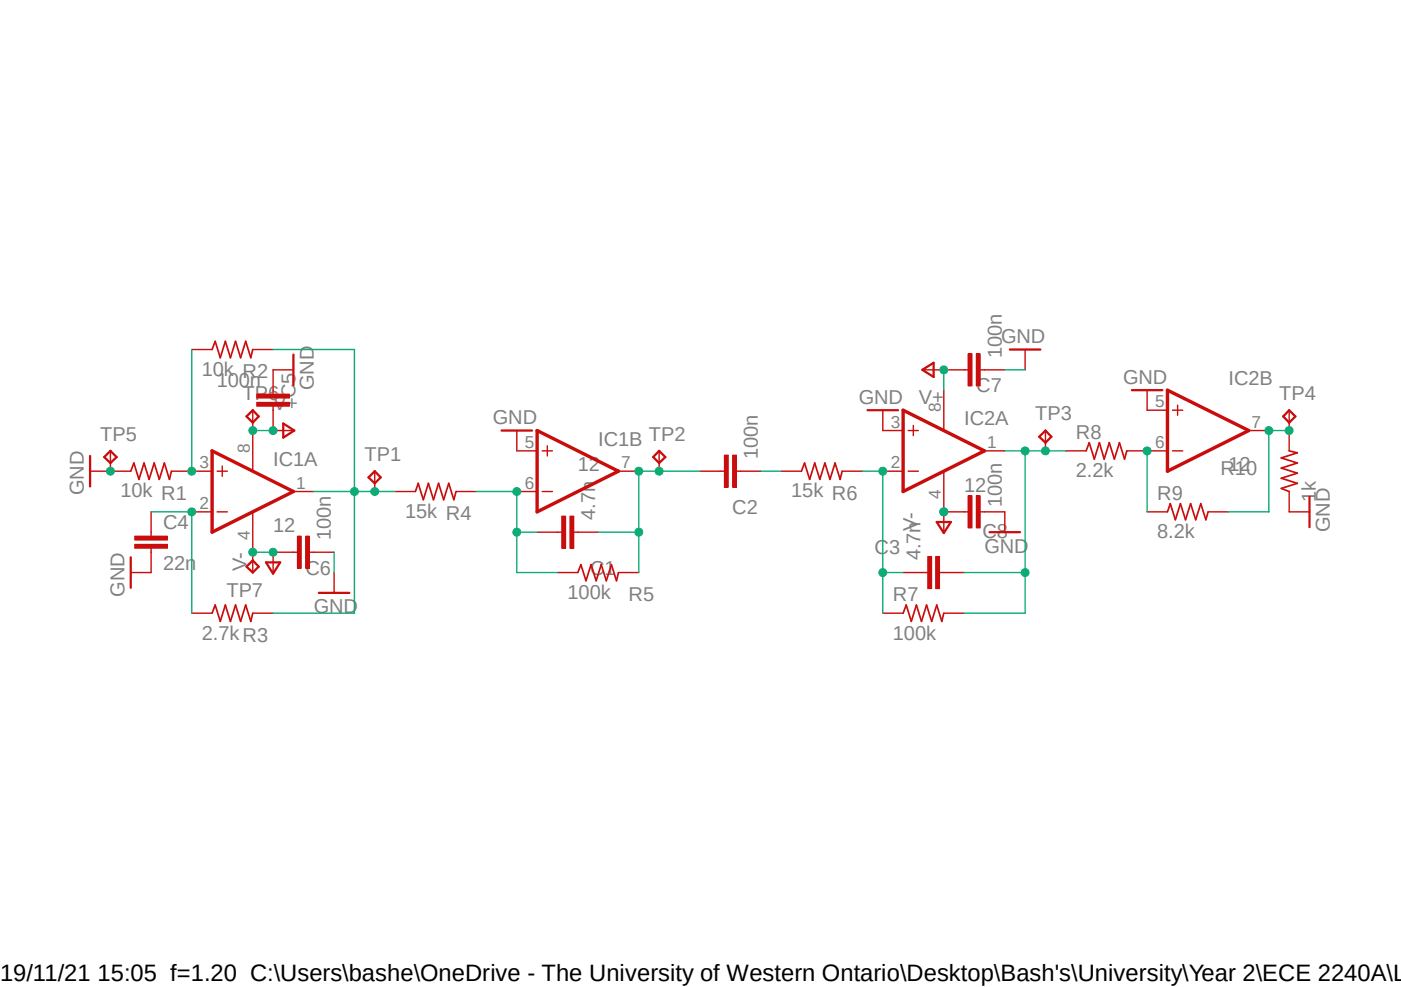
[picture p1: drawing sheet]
<?xml version="1.0" encoding="utf-8"?>
<!DOCTYPE eagle SYSTEM "eagle.dtd">
<eagle version="9.6.2">
<drawing>
<settings>
<setting alwaysvectorfont="no"/>
<setting verticaltext="up"/>
</settings>
<grid distance="0.1" unitdist="inch" unit="inch" style="lines" multiple="1" display="no" altdistance="0.01" altunitdist="inch" altunit="inch"/>
<schematic xreflabel="%F%N/%S.%C%R" xrefpart="/%S.%C%R">
<libraries>
<library name="testpad">
<symbols>
<symbol name="TP">
<wire x1="-0.762" y1="-0.762" x2="0" y2="0" width="0.254" layer="94"/>
<wire x1="0" y1="0" x2="0.762" y2="-0.762" width="0.254" layer="94"/>
<wire x1="0.762" y1="-0.762" x2="0" y2="-1.524" width="0.254" layer="94"/>
<wire x1="0" y1="-1.524" x2="-0.762" y2="-0.762" width="0.254" layer="94"/>
<text x="-1.27" y="1.27" size="1.778" layer="95">&gt;NAME</text>
<text x="1.27" y="-1.27" size="1.778" layer="97">&gt;TP_SIGNAL_NAME</text>
<pin name="TP" x="0" y="-2.54" visible="off" length="short" direction="in" rot="R90"/>
</symbol>
</symbols>
<devicesets>
<deviceset name="TP" prefix="TP">
<gates>
<gate name="G$1" symbol="TP" x="0" y="0"/>
</gates>
<devices>
<device name="B1,27" package="B1,27">
<connects>
<connect gate="G$1" pin="TP" pad="TP"/>
</connects>
<package3dinstances>
<package3dinstance package3d_urn="urn:adsk.eagle:package:27944/1"/>
</package3dinstances>
<technologies>
<technology name="">
<attribute name="TP_SIGNAL_NAME" value="" constant="no"/>
</technology>
</technologies>
</device>
<device name="B2,54" package="B2,54">
<connects>
<connect gate="G$1" pin="TP" pad="TP"/>
</connects>
<package3dinstances>
<package3dinstance package3d_urn="urn:adsk.eagle:package:27948/1"/>
</package3dinstances>
<technologies>
<technology name="">
<attribute name="TP_SIGNAL_NAME" value="" constant="no"/>
</technology>
</technologies>
</device>
<device name="PAD1-13" package="P1-13">
<connects>
<connect gate="G$1" pin="TP" pad="TP"/>
</connects>
<package3dinstances>
<package3dinstance package3d_urn="urn:adsk.eagle:package:27946/1"/>
</package3dinstances>
<technologies>
<technology name="">
<attribute name="TP_SIGNAL_NAME" value="" constant="no"/>
</technology>
</technologies>
</device>
<device name="PAD1-13Y" package="P1-13Y">
<connects>
<connect gate="G$1" pin="TP" pad="TP"/>
</connects>
<package3dinstances>
<package3dinstance package3d_urn="urn:adsk.eagle:package:27947/1"/>
</package3dinstances>
<technologies>
<technology name="">
<attribute name="TP_SIGNAL_NAME" value="" constant="no"/>
</technology>
</technologies>
</device>
<device name="PAD1-17" package="P1-17">
<connects>
<connect gate="G$1" pin="TP" pad="TP"/>
</connects>
<package3dinstances>
<package3dinstance package3d_urn="urn:adsk.eagle:package:27949/1"/>
</package3dinstances>
<technologies>
<technology name="">
<attribute name="TP_SIGNAL_NAME" value="" constant="no"/>
</technology>
</technologies>
</device>
<device name="PAD1-17Y" package="P1-17Y">
<connects>
<connect gate="G$1" pin="TP" pad="TP"/>
</connects>
<package3dinstances>
<package3dinstance package3d_urn="urn:adsk.eagle:package:27953/1"/>
</package3dinstances>
<technologies>
<technology name="">
<attribute name="TP_SIGNAL_NAME" value="" constant="no"/>
</technology>
</technologies>
</device>
<device name="PAD1-20" package="P1-20">
<connects>
<connect gate="G$1" pin="TP" pad="TP"/>
</connects>
<package3dinstances>
<package3dinstance package3d_urn="urn:adsk.eagle:package:27950/1"/>
</package3dinstances>
<technologies>
<technology name="">
<attribute name="TP_SIGNAL_NAME" value="" constant="no"/>
</technology>
</technologies>
</device>
<device name="PAD1-20Y" package="P1-20Y">
<connects>
<connect gate="G$1" pin="TP" pad="TP"/>
</connects>
<package3dinstances>
<package3dinstance package3d_urn="urn:adsk.eagle:package:27951/1"/>
</package3dinstances>
<technologies>
<technology name="">
<attribute name="TP_SIGNAL_NAME" value="" constant="no"/>
</technology>
</technologies>
</device>
<device name="TP06R" package="TP06R">
<connects>
<connect gate="G$1" pin="TP" pad="TP"/>
</connects>
<package3dinstances>
<package3dinstance package3d_urn="urn:adsk.eagle:package:27954/1"/>
</package3dinstances>
<technologies>
<technology name="">
<attribute name="TP_SIGNAL_NAME" value="" constant="no"/>
</technology>
</technologies>
</device>
<device name="TP06SQ" package="TP06SQ">
<connects>
<connect gate="G$1" pin="TP" pad="TP"/>
</connects>
<package3dinstances>
<package3dinstance package3d_urn="urn:adsk.eagle:package:27952/1"/>
</package3dinstances>
<technologies>
<technology name="">
<attribute name="TP_SIGNAL_NAME" value="" constant="no"/>
</technology>
</technologies>
</device>
<device name="TP07R" package="TP07R">
<connects>
<connect gate="G$1" pin="TP" pad="TP"/>
</connects>
<package3dinstances>
<package3dinstance package3d_urn="urn:adsk.eagle:package:27970/1"/>
</package3dinstances>
<technologies>
<technology name="">
<attribute name="TP_SIGNAL_NAME" value="" constant="no"/>
</technology>
</technologies>
</device>
<device name="TP07SQ" package="TP07SQ">
<connects>
<connect gate="G$1" pin="TP" pad="TP"/>
</connects>
<package3dinstances>
<package3dinstance package3d_urn="urn:adsk.eagle:package:27955/1"/>
</package3dinstances>
<technologies>
<technology name="">
<attribute name="TP_SIGNAL_NAME" value="" constant="no"/>
</technology>
</technologies>
</device>
<device name="TP08R" package="TP08R">
<connects>
<connect gate="G$1" pin="TP" pad="TP"/>
</connects>
<package3dinstances>
<package3dinstance package3d_urn="urn:adsk.eagle:package:27956/1"/>
</package3dinstances>
<technologies>
<technology name="">
<attribute name="TP_SIGNAL_NAME" value="" constant="no"/>
</technology>
</technologies>
</device>
<device name="TP08SQ" package="TP08SQ">
<connects>
<connect gate="G$1" pin="TP" pad="TP"/>
</connects>
<package3dinstances>
<package3dinstance package3d_urn="urn:adsk.eagle:package:27960/1"/>
</package3dinstances>
<technologies>
<technology name="">
<attribute name="TP_SIGNAL_NAME" value="" constant="no"/>
</technology>
</technologies>
</device>
<device name="TP09R" package="TP09R">
<connects>
<connect gate="G$1" pin="TP" pad="TP"/>
</connects>
<package3dinstances>
<package3dinstance package3d_urn="urn:adsk.eagle:package:27958/1"/>
</package3dinstances>
<technologies>
<technology name="">
<attribute name="TP_SIGNAL_NAME" value="" constant="no"/>
</technology>
</technologies>
</device>
<device name="TP09SQ" package="TP09SQ">
<connects>
<connect gate="G$1" pin="TP" pad="TP"/>
</connects>
<package3dinstances>
<package3dinstance package3d_urn="urn:adsk.eagle:package:27957/1"/>
</package3dinstances>
<technologies>
<technology name="">
<attribute name="TP_SIGNAL_NAME" value="" constant="no"/>
</technology>
</technologies>
</device>
<device name="TP10R" package="TP10R">
<connects>
<connect gate="G$1" pin="TP" pad="TP"/>
</connects>
<package3dinstances>
<package3dinstance package3d_urn="urn:adsk.eagle:package:27959/1"/>
</package3dinstances>
<technologies>
<technology name="">
<attribute name="TP_SIGNAL_NAME" value="" constant="no"/>
</technology>
</technologies>
</device>
<device name="TP10SQ" package="TP10SQ">
<connects>
<connect gate="G$1" pin="TP" pad="TP"/>
</connects>
<package3dinstances>
<package3dinstance package3d_urn="urn:adsk.eagle:package:27962/1"/>
</package3dinstances>
<technologies>
<technology name="">
<attribute name="TP_SIGNAL_NAME" value="" constant="no"/>
</technology>
</technologies>
</device>
<device name="TP11R" package="TP11R">
<connects>
<connect gate="G$1" pin="TP" pad="TP"/>
</connects>
<package3dinstances>
<package3dinstance package3d_urn="urn:adsk.eagle:package:27961/1"/>
</package3dinstances>
<technologies>
<technology name="">
<attribute name="TP_SIGNAL_NAME" value="" constant="no"/>
</technology>
</technologies>
</device>
<device name="TP11SQ" package="TP11SQ">
<connects>
<connect gate="G$1" pin="TP" pad="TP"/>
</connects>
<package3dinstances>
<package3dinstance package3d_urn="urn:adsk.eagle:package:27965/1"/>
</package3dinstances>
<technologies>
<technology name="">
<attribute name="TP_SIGNAL_NAME" value="" constant="no"/>
</technology>
</technologies>
</device>
<device name="TP12SQ" package="TP12SQ">
<connects>
<connect gate="G$1" pin="TP" pad="TP"/>
</connects>
<package3dinstances>
<package3dinstance package3d_urn="urn:adsk.eagle:package:27964/1"/>
</package3dinstances>
<technologies>
<technology name="">
<attribute name="TP_SIGNAL_NAME" value="" constant="no"/>
</technology>
</technologies>
</device>
<device name="TP12R" package="TP12R">
<connects>
<connect gate="G$1" pin="TP" pad="TP"/>
</connects>
<package3dinstances>
<package3dinstance package3d_urn="urn:adsk.eagle:package:27963/1"/>
</package3dinstances>
<technologies>
<technology name="">
<attribute name="TP_SIGNAL_NAME" value="" constant="no"/>
</technology>
</technologies>
</device>
<device name="TP13R" package="TP13R">
<connects>
<connect gate="G$1" pin="TP" pad="TP"/>
</connects>
<package3dinstances>
<package3dinstance package3d_urn="urn:adsk.eagle:package:27967/1"/>
</package3dinstances>
<technologies>
<technology name="">
<attribute name="TP_SIGNAL_NAME" value="" constant="no"/>
</technology>
</technologies>
</device>
<device name="TP14R" package="TP14R">
<connects>
<connect gate="G$1" pin="TP" pad="TP"/>
</connects>
<package3dinstances>
<package3dinstance package3d_urn="urn:adsk.eagle:package:27966/1"/>
</package3dinstances>
<technologies>
<technology name="">
<attribute name="TP_SIGNAL_NAME" value="" constant="no"/>
</technology>
</technologies>
</device>
<device name="TP15R" package="TP15R">
<connects>
<connect gate="G$1" pin="TP" pad="TP"/>
</connects>
<package3dinstances>
<package3dinstance package3d_urn="urn:adsk.eagle:package:27968/1"/>
</package3dinstances>
<technologies>
<technology name="">
<attribute name="TP_SIGNAL_NAME" value="" constant="no"/>
</technology>
</technologies>
</device>
<device name="TP16R" package="TP16R">
<connects>
<connect gate="G$1" pin="TP" pad="TP"/>
</connects>
<package3dinstances>
<package3dinstance package3d_urn="urn:adsk.eagle:package:27969/1"/>
</package3dinstances>
<technologies>
<technology name="">
<attribute name="TP_SIGNAL_NAME" value="" constant="no"/>
</technology>
</technologies>
</device>
<device name="TP17R" package="TP17R">
<connects>
<connect gate="G$1" pin="TP" pad="TP"/>
</connects>
<package3dinstances>
<package3dinstance package3d_urn="urn:adsk.eagle:package:27971/1"/>
</package3dinstances>
<technologies>
<technology name="">
<attribute name="TP_SIGNAL_NAME" value="" constant="no"/>
</technology>
</technologies>
</device>
<device name="TP18R" package="TP18R">
<connects>
<connect gate="G$1" pin="TP" pad="TP"/>
</connects>
<package3dinstances>
<package3dinstance package3d_urn="urn:adsk.eagle:package:27981/1"/>
</package3dinstances>
<technologies>
<technology name="">
<attribute name="TP_SIGNAL_NAME" value="" constant="no"/>
</technology>
</technologies>
</device>
<device name="TP19R" package="TP19R">
<connects>
<connect gate="G$1" pin="TP" pad="TP"/>
</connects>
<package3dinstances>
<package3dinstance package3d_urn="urn:adsk.eagle:package:27972/1"/>
</package3dinstances>
<technologies>
<technology name="">
<attribute name="TP_SIGNAL_NAME" value="" constant="no"/>
</technology>
</technologies>
</device>
<device name="TP20R" package="TP20R">
<connects>
<connect gate="G$1" pin="TP" pad="TP"/>
</connects>
<package3dinstances>
<package3dinstance package3d_urn="urn:adsk.eagle:package:27973/1"/>
</package3dinstances>
<technologies>
<technology name="">
<attribute name="TP_SIGNAL_NAME" value="" constant="no"/>
</technology>
</technologies>
</device>
<device name="TP13SQ" package="TP13SQ">
<connects>
<connect gate="G$1" pin="TP" pad="TP"/>
</connects>
<package3dinstances>
<package3dinstance package3d_urn="urn:adsk.eagle:package:27974/1"/>
</package3dinstances>
<technologies>
<technology name="">
<attribute name="TP_SIGNAL_NAME" value="" constant="no"/>
</technology>
</technologies>
</device>
<device name="TP14SQ" package="TP14SQ">
<connects>
<connect gate="G$1" pin="TP" pad="TP"/>
</connects>
<package3dinstances>
<package3dinstance package3d_urn="urn:adsk.eagle:package:27984/1"/>
</package3dinstances>
<technologies>
<technology name="">
<attribute name="TP_SIGNAL_NAME" value="" constant="no"/>
</technology>
</technologies>
</device>
<device name="TP15SQ" package="TP15SQ">
<connects>
<connect gate="G$1" pin="TP" pad="TP"/>
</connects>
<package3dinstances>
<package3dinstance package3d_urn="urn:adsk.eagle:package:27975/1"/>
</package3dinstances>
<technologies>
<technology name="">
<attribute name="TP_SIGNAL_NAME" value="" constant="no"/>
</technology>
</technologies>
</device>
<device name="TP16SQ" package="TP16SQ">
<connects>
<connect gate="G$1" pin="TP" pad="TP"/>
</connects>
<package3dinstances>
<package3dinstance package3d_urn="urn:adsk.eagle:package:27976/1"/>
</package3dinstances>
<technologies>
<technology name="">
<attribute name="TP_SIGNAL_NAME" value="" constant="no"/>
</technology>
</technologies>
</device>
<device name="TP17SQ" package="TP17SQ">
<connects>
<connect gate="G$1" pin="TP" pad="TP"/>
</connects>
<package3dinstances>
<package3dinstance package3d_urn="urn:adsk.eagle:package:27977/1"/>
</package3dinstances>
<technologies>
<technology name="">
<attribute name="TP_SIGNAL_NAME" value="" constant="no"/>
</technology>
</technologies>
</device>
<device name="TP18SQ" package="TP18SQ">
<connects>
<connect gate="G$1" pin="TP" pad="TP"/>
</connects>
<package3dinstances>
<package3dinstance package3d_urn="urn:adsk.eagle:package:27979/1"/>
</package3dinstances>
<technologies>
<technology name="">
<attribute name="TP_SIGNAL_NAME" value="" constant="no"/>
</technology>
</technologies>
</device>
<device name="TP19SQ" package="TP19SQ">
<connects>
<connect gate="G$1" pin="TP" pad="TP"/>
</connects>
<package3dinstances>
<package3dinstance package3d_urn="urn:adsk.eagle:package:27978/1"/>
</package3dinstances>
<technologies>
<technology name="">
<attribute name="TP_SIGNAL_NAME" value="" constant="no"/>
</technology>
</technologies>
</device>
<device name="TP20SQ" package="TP20SQ">
<connects>
<connect gate="G$1" pin="TP" pad="TP"/>
</connects>
<package3dinstances>
<package3dinstance package3d_urn="urn:adsk.eagle:package:27980/1"/>
</package3dinstances>
<technologies>
<technology name="">
<attribute name="TP_SIGNAL_NAME" value="" constant="no"/>
</technology>
</technologies>
</device>
</devices>
</deviceset>
</devicesets>
</library>
<library name="ECE2240+Project">
<symbols>
<symbol name="OPAMP+-">
<wire x1="-5.08" y1="5.08" x2="-5.08" y2="-5.08" width="0.4064" layer="94"/>
<wire x1="-5.08" y1="-5.08" x2="5.08" y2="0" width="0.4064" layer="94"/>
<wire x1="5.08" y1="0" x2="-5.08" y2="5.08" width="0.4064" layer="94"/>
<wire x1="-3.81" y1="3.175" x2="-3.81" y2="1.905" width="0.1524" layer="94"/>
<wire x1="-4.445" y1="2.54" x2="-3.175" y2="2.54" width="0.1524" layer="94"/>
<wire x1="-4.445" y1="-2.54" x2="-3.175" y2="-2.54" width="0.1524" layer="94"/>
<pin name="+IN" x="-7.62" y="2.54" visible="pad" length="short" direction="in"/>
<pin name="-IN" x="-7.62" y="-2.54" visible="pad" length="short" direction="in"/>
<pin name="OUT" x="7.62" y="0" visible="pad" length="short" direction="out" rot="R180"/>
<pin name="V+" x="0" y="7.62" visible="pad" length="middle" direction="pwr" rot="R270"/>
<pin name="V-" x="0" y="-7.62" visible="pad" length="middle" direction="pwr" rot="R90"/>
<text x="2.54" y="3.175" size="1.778" layer="95">&gt;NAME</text>
<text x="2.54" y="-5.08" size="1.778" layer="96">&gt;VALUE</text>
<text x="1.27" y="3.175" size="0.8128" layer="93" rot="R90">V+</text>
<text x="1.27" y="-4.445" size="0.8128" layer="93" rot="R90">V-</text>
</symbol>
<symbol name="OPAMP">
<wire x1="-5.08" y1="5.08" x2="-5.08" y2="-5.08" width="0.4064" layer="94"/>
<wire x1="-5.08" y1="-5.08" x2="5.08" y2="0" width="0.4064" layer="94"/>
<wire x1="5.08" y1="0" x2="-5.08" y2="5.08" width="0.4064" layer="94"/>
<wire x1="-3.81" y1="3.175" x2="-3.81" y2="1.905" width="0.1524" layer="94"/>
<wire x1="-4.445" y1="2.54" x2="-3.175" y2="2.54" width="0.1524" layer="94"/>
<wire x1="-4.445" y1="-2.54" x2="-3.175" y2="-2.54" width="0.1524" layer="94"/>
<pin name="+IN" x="-7.62" y="2.54" visible="pad" length="short" direction="in"/>
<pin name="-IN" x="-7.62" y="-2.54" visible="pad" length="short" direction="in"/>
<pin name="OUT" x="7.62" y="0" visible="pad" length="short" direction="out" rot="R180"/>
<text x="2.54" y="3.175" size="1.778" layer="95">&gt;NAME</text>
<text x="2.54" y="-5.08" size="1.778" layer="96">&gt;VALUE</text>
</symbol>
<symbol name="R-US">
<wire x1="-2.54" y1="0" x2="-2.159" y2="1.016" width="0.2032" layer="94"/>
<wire x1="-2.159" y1="1.016" x2="-1.524" y2="-1.016" width="0.2032" layer="94"/>
<wire x1="-1.524" y1="-1.016" x2="-0.889" y2="1.016" width="0.2032" layer="94"/>
<wire x1="-0.889" y1="1.016" x2="-0.254" y2="-1.016" width="0.2032" layer="94"/>
<wire x1="-0.254" y1="-1.016" x2="0.381" y2="1.016" width="0.2032" layer="94"/>
<wire x1="0.381" y1="1.016" x2="1.016" y2="-1.016" width="0.2032" layer="94"/>
<wire x1="1.016" y1="-1.016" x2="1.651" y2="1.016" width="0.2032" layer="94"/>
<wire x1="1.651" y1="1.016" x2="2.286" y2="-1.016" width="0.2032" layer="94"/>
<wire x1="2.286" y1="-1.016" x2="2.54" y2="0" width="0.2032" layer="94"/>
<pin name="1" x="-5.08" y="0" visible="off" length="short" direction="pas" swaplevel="1"/>
<pin name="2" x="5.08" y="0" visible="off" length="short" direction="pas" swaplevel="1" rot="R180"/>
<text x="-3.81" y="1.4986" size="1.778" layer="95">&gt;NAME</text>
<text x="-3.81" y="-3.302" size="1.778" layer="96">&gt;VALUE</text>
</symbol>
<symbol name="C">
<rectangle x1="-2.032" y1="-1.016" x2="2.032" y2="-0.508" layer="94"/>
<rectangle x1="-2.032" y1="-2.032" x2="2.032" y2="-1.524" layer="94"/>
<wire x1="0" y1="-2.54" x2="0" y2="-2.032" width="0.1524" layer="94"/>
<wire x1="0" y1="0" x2="0" y2="-0.508" width="0.1524" layer="94"/>
<pin name="1" x="0" y="2.54" visible="off" length="short" direction="pas" swaplevel="1" rot="R270"/>
<pin name="2" x="0" y="-5.08" visible="off" length="short" direction="pas" swaplevel="1" rot="R90"/>
<text x="1.524" y="0.381" size="1.778" layer="95">&gt;NAME</text>
<text x="1.524" y="-4.699" size="1.778" layer="96">&gt;VALUE</text>
</symbol>
<symbol name="GND">
<wire x1="-1.905" y1="0" x2="1.905" y2="0" width="0.254" layer="94"/>
<pin name="GND" x="0" y="2.54" visible="off" length="short" direction="sup" rot="R270"/>
<text x="-2.54" y="-2.54" size="1.778" layer="96">&gt;VALUE</text>
</symbol>
<symbol name="V+">
<wire x1="0.889" y1="-1.27" x2="0" y2="0.127" width="0.254" layer="94"/>
<wire x1="0" y1="0.127" x2="-0.889" y2="-1.27" width="0.254" layer="94"/>
<wire x1="-0.889" y1="-1.27" x2="0.889" y2="-1.27" width="0.254" layer="94"/>
<pin name="V+" x="0" y="-2.54" visible="off" length="short" direction="sup" rot="R90"/>
<text x="-2.54" y="-2.54" size="1.778" layer="96" rot="R90">&gt;VALUE</text>
</symbol>
<symbol name="V-">
<wire x1="-0.889" y1="1.27" x2="0" y2="-0.127" width="0.254" layer="94"/>
<wire x1="0" y1="-0.127" x2="0.889" y2="1.27" width="0.254" layer="94"/>
<wire x1="-0.889" y1="1.27" x2="0.889" y2="1.27" width="0.254" layer="94"/>
<pin name="V-" x="0" y="2.54" visible="off" length="short" direction="sup" rot="R270"/>
<text x="-5.08" y="2.54" size="1.778" layer="96" rot="R270">&gt;VALUE</text>
</symbol>
</symbols>
<devicesets>
<deviceset name="OPA2*" prefix="IC" uservalue="yes">
<gates>
<gate name="A" symbol="OPAMP+-" x="0" y="12.7"/>
<gate name="B" symbol="OPAMP" x="0" y="-7.62"/>
</gates>
<devices>
<device name="P" package="DIL08">
<connects>
<connect gate="A" pin="+IN" pad="3"/>
<connect gate="A" pin="-IN" pad="2"/>
<connect gate="A" pin="OUT" pad="1"/>
<connect gate="A" pin="V+" pad="8"/>
<connect gate="A" pin="V-" pad="4"/>
<connect gate="B" pin="+IN" pad="5"/>
<connect gate="B" pin="-IN" pad="6"/>
<connect gate="B" pin="OUT" pad="7"/>
</connects>
<technologies>
<technology name=""/>
<technology name="344"/>
</technologies>
</device>
</devices>
</deviceset>
<deviceset name="R-US_" prefix="R" uservalue="yes">
<gates>
<gate name="G$1" symbol="R-US" x="0" y="0"/>
</gates>
<devices>
<device name="0309/10" package="0309/10">
<connects>
<connect gate="G$1" pin="1" pad="1"/>
<connect gate="G$1" pin="2" pad="2"/>
</connects>
<technologies>
<technology name=""/>
</technologies>
</device>
</devices>
</deviceset>
<deviceset name="C" prefix="C" uservalue="yes">
<gates>
<gate name="G$1" symbol="C" x="0" y="0"/>
</gates>
<devices>
<device name="5/3" package="C5B3">
<connects>
<connect gate="G$1" pin="1" pad="1"/>
<connect gate="G$1" pin="2" pad="2"/>
</connects>
<technologies>
<technology name=""/>
</technologies>
</device>
</devices>
</deviceset>
<deviceset name="GND" prefix="GND">
<gates>
<gate name="1" symbol="GND" x="0" y="0"/>
</gates>
<devices>
<device name="">
<technologies>
<technology name=""/>
</technologies>
</device>
</devices>
</deviceset>
<deviceset name="V+" prefix="P+">
<gates>
<gate name="1" symbol="V+" x="0" y="0"/>
</gates>
<devices>
<device name="">
<technologies>
<technology name=""/>
</technologies>
</device>
</devices>
</deviceset>
<deviceset name="V-" prefix="P-">
<gates>
<gate name="1" symbol="V-" x="0" y="0"/>
</gates>
<devices>
<device name="">
<technologies>
<technology name=""/>
</technologies>
</device>
</devices>
</deviceset>
</devicesets>
</library>
</libraries>
<attributes>
</attributes>
<variantdefs>
</variantdefs>
<classes>
<class number="0" name="default" width="0" drill="0">
</class>
</classes>
<parts>
<part name="TP1" library="testpad" deviceset="TP" device="PAD1-13Y" package3d_urn="urn:adsk.eagle:package:27947/1"/>
<part name="TP2" library="testpad" deviceset="TP" device="PAD1-13Y" package3d_urn="urn:adsk.eagle:package:27947/1"/>
<part name="TP3" library="testpad" deviceset="TP" device="PAD1-13Y" package3d_urn="urn:adsk.eagle:package:27947/1"/>
<part name="TP4" library="testpad" deviceset="TP" device="PAD1-13Y" package3d_urn="urn:adsk.eagle:package:27947/1"/>
<part name="TP5" library="testpad" deviceset="TP" device="PAD1-13Y" package3d_urn="urn:adsk.eagle:package:27947/1"/>
<part name="TP6" library="testpad" deviceset="TP" device="PAD1-13Y" package3d_urn="urn:adsk.eagle:package:27947/1"/>
<part name="TP7" library="testpad" deviceset="TP" device="PAD1-13Y" package3d_urn="urn:adsk.eagle:package:27947/1"/>
<part name="IC1" library="ECE2240+Project" deviceset="OPA2*" device="P" value="12"/>
<part name="IC2" library="ECE2240+Project" deviceset="OPA2*" device="P" value="12"/>
<part name="R1" library="ECE2240+Project" deviceset="R-US_" device="0309/10" value="10k"/>
<part name="R2" library="ECE2240+Project" deviceset="R-US_" device="0309/10" value="10k"/>
<part name="R3" library="ECE2240+Project" deviceset="R-US_" device="0309/10" value="2.7k"/>
<part name="R4" library="ECE2240+Project" deviceset="R-US_" device="0309/10" value="15k"/>
<part name="R5" library="ECE2240+Project" deviceset="R-US_" device="0309/10" value="100k"/>
<part name="R6" library="ECE2240+Project" deviceset="R-US_" device="0309/10" value="15k"/>
<part name="R7" library="ECE2240+Project" deviceset="R-US_" device="0309/10" value="100k"/>
<part name="R8" library="ECE2240+Project" deviceset="R-US_" device="0309/10" value="2.2k"/>
<part name="R9" library="ECE2240+Project" deviceset="R-US_" device="0309/10" value="8.2k"/>
<part name="C1" library="ECE2240+Project" deviceset="C" device="5/3" value="4.7n"/>
<part name="C2" library="ECE2240+Project" deviceset="C" device="5/3" value="100n"/>
<part name="C3" library="ECE2240+Project" deviceset="C" device="5/3" value="4.7n"/>
<part name="C4" library="ECE2240+Project" deviceset="C" device="5/3" value="22n"/>
<part name="GND1" library="ECE2240+Project" deviceset="GND" device=""/>
<part name="GND2" library="ECE2240+Project" deviceset="GND" device=""/>
<part name="GND3" library="ECE2240+Project" deviceset="GND" device=""/>
<part name="GND4" library="ECE2240+Project" deviceset="GND" device=""/>
<part name="GND5" library="ECE2240+Project" deviceset="GND" device=""/>
<part name="GND6" library="ECE2240+Project" deviceset="GND" device=""/>
<part name="R10" library="ECE2240+Project" deviceset="R-US_" device="0309/10" value="1k"/>
<part name="P+1" library="ECE2240+Project" deviceset="V+" device=""/>
<part name="P-1" library="ECE2240+Project" deviceset="V-" device=""/>
<part name="P+2" library="ECE2240+Project" deviceset="V+" device=""/>
<part name="P-2" library="ECE2240+Project" deviceset="V-" device=""/>
<part name="C5" library="ECE2240+Project" deviceset="C" device="5/3" value="100n"/>
<part name="C6" library="ECE2240+Project" deviceset="C" device="5/3" value="100n"/>
<part name="GND7" library="ECE2240+Project" deviceset="GND" device=""/>
<part name="GND8" library="ECE2240+Project" deviceset="GND" device=""/>
<part name="C7" library="ECE2240+Project" deviceset="C" device="5/3" value="100n"/>
<part name="C8" library="ECE2240+Project" deviceset="C" device="5/3" value="100n"/>
<part name="GND9" library="ECE2240+Project" deviceset="GND" device=""/>
<part name="GND10" library="ECE2240+Project" deviceset="GND" device=""/>
</parts>
<sheets>
<sheet>
<plain>
</plain>
<instances>
<instance part="TP1" gate="G$1" x="38.1" y="76.2" smashed="yes">
<attribute name="NAME" x="36.83" y="77.47" size="1.778" layer="95"/>
<attribute name="TP_SIGNAL_NAME" x="39.37" y="74.93" size="1.778" layer="97"/>
</instance>
<instance part="TP2" gate="G$1" x="73.66" y="78.74" smashed="yes">
<attribute name="NAME" x="72.39" y="80.01" size="1.778" layer="95"/>
<attribute name="TP_SIGNAL_NAME" x="74.93" y="77.47" size="1.778" layer="97"/>
</instance>
<instance part="TP3" gate="G$1" x="121.92" y="81.28" smashed="yes">
<attribute name="NAME" x="120.65" y="82.55" size="1.778" layer="95"/>
<attribute name="TP_SIGNAL_NAME" x="123.19" y="80.01" size="1.778" layer="97"/>
</instance>
<instance part="TP4" gate="G$1" x="152.4" y="83.82" smashed="yes">
<attribute name="NAME" x="151.13" y="85.09" size="1.778" layer="95"/>
<attribute name="TP_SIGNAL_NAME" x="153.67" y="82.55" size="1.778" layer="97"/>
</instance>
<instance part="TP5" gate="G$1" x="5.08" y="78.74" smashed="yes">
<attribute name="NAME" x="3.81" y="80.01" size="1.778" layer="95"/>
<attribute name="TP_SIGNAL_NAME" x="6.35" y="77.47" size="1.778" layer="97"/>
</instance>
<instance part="TP6" gate="G$1" x="22.86" y="83.82" smashed="yes">
<attribute name="NAME" x="21.59" y="85.09" size="1.778" layer="95"/>
<attribute name="TP_SIGNAL_NAME" x="24.13" y="82.55" size="1.778" layer="97"/>
</instance>
<instance part="TP7" gate="G$1" x="22.86" y="63.5" smashed="yes" rot="R180">
<attribute name="NAME" x="24.13" y="62.23" size="1.778" layer="95" rot="R180"/>
<attribute name="TP_SIGNAL_NAME" x="21.59" y="64.77" size="1.778" layer="97" rot="R180"/>
</instance>
<instance part="IC1" gate="A" x="22.86" y="73.66" smashed="yes">
<attribute name="NAME" x="25.4" y="76.835" size="1.778" layer="95"/>
<attribute name="VALUE" x="25.4" y="68.58" size="1.778" layer="96"/>
</instance>
<instance part="IC1" gate="B" x="63.5" y="76.2" smashed="yes">
<attribute name="NAME" x="66.04" y="79.375" size="1.778" layer="95"/>
<attribute name="VALUE" x="63.5" y="76.2" size="1.778" layer="96"/>
</instance>
<instance part="IC2" gate="A" x="109.22" y="78.74" smashed="yes">
<attribute name="NAME" x="111.76" y="81.915" size="1.778" layer="95"/>
<attribute name="VALUE" x="111.76" y="73.66" size="1.778" layer="96"/>
</instance>
<instance part="IC2" gate="B" x="142.24" y="81.28" smashed="yes">
<attribute name="NAME" x="144.78" y="86.995" size="1.778" layer="95"/>
<attribute name="VALUE" x="144.78" y="76.2" size="1.778" layer="96"/>
</instance>
<instance part="R1" gate="G$1" x="10.16" y="76.2" smashed="yes">
<attribute name="NAME" x="11.43" y="72.6186" size="1.778" layer="95"/>
<attribute name="VALUE" x="6.35" y="72.898" size="1.778" layer="96"/>
</instance>
<instance part="R2" gate="G$1" x="20.32" y="91.44" smashed="yes">
<attribute name="NAME" x="21.59" y="87.8586" size="1.778" layer="95"/>
<attribute name="VALUE" x="16.51" y="88.138" size="1.778" layer="96"/>
</instance>
<instance part="R3" gate="G$1" x="20.32" y="58.42" smashed="yes">
<attribute name="NAME" x="21.59" y="54.8386" size="1.778" layer="95"/>
<attribute name="VALUE" x="16.51" y="55.118" size="1.778" layer="96"/>
</instance>
<instance part="R4" gate="G$1" x="45.72" y="73.66" smashed="yes">
<attribute name="NAME" x="46.99" y="70.0786" size="1.778" layer="95"/>
<attribute name="VALUE" x="41.91" y="70.358" size="1.778" layer="96"/>
</instance>
<instance part="R5" gate="G$1" x="66.04" y="63.5" smashed="yes">
<attribute name="NAME" x="69.85" y="59.9186" size="1.778" layer="95"/>
<attribute name="VALUE" x="62.23" y="60.198" size="1.778" layer="96"/>
</instance>
<instance part="R6" gate="G$1" x="93.98" y="76.2" smashed="yes">
<attribute name="NAME" x="95.25" y="72.6186" size="1.778" layer="95"/>
<attribute name="VALUE" x="90.17" y="72.898" size="1.778" layer="96"/>
</instance>
<instance part="R7" gate="G$1" x="106.68" y="58.42" smashed="yes">
<attribute name="NAME" x="102.87" y="59.9186" size="1.778" layer="95"/>
<attribute name="VALUE" x="102.87" y="55.118" size="1.778" layer="96"/>
</instance>
<instance part="R8" gate="G$1" x="129.54" y="78.74" smashed="yes">
<attribute name="NAME" x="125.73" y="80.2386" size="1.778" layer="95"/>
<attribute name="VALUE" x="125.73" y="75.438" size="1.778" layer="96"/>
</instance>
<instance part="R9" gate="G$1" x="139.7" y="71.12" smashed="yes">
<attribute name="NAME" x="135.89" y="72.6186" size="1.778" layer="95"/>
<attribute name="VALUE" x="135.89" y="67.818" size="1.778" layer="96"/>
</instance>
<instance part="C1" gate="G$1" x="60.96" y="68.58" smashed="yes" rot="R90">
<attribute name="NAME" x="68.199" y="65.024" size="1.778" layer="95" rot="R180"/>
<attribute name="VALUE" x="65.659" y="70.104" size="1.778" layer="96" rot="R90"/>
</instance>
<instance part="C2" gate="G$1" x="81.28" y="76.2" smashed="yes" rot="R90">
<attribute name="NAME" x="85.979" y="72.644" size="1.778" layer="95" rot="R180"/>
<attribute name="VALUE" x="85.979" y="77.724" size="1.778" layer="96" rot="R90"/>
</instance>
<instance part="C3" gate="G$1" x="106.68" y="63.5" smashed="yes" rot="R90">
<attribute name="NAME" x="103.759" y="67.564" size="1.778" layer="95" rot="R180"/>
<attribute name="VALUE" x="106.299" y="65.024" size="1.778" layer="96" rot="R90"/>
</instance>
<instance part="C4" gate="G$1" x="10.16" y="68.58" smashed="yes">
<attribute name="NAME" x="11.684" y="68.961" size="1.778" layer="95"/>
<attribute name="VALUE" x="11.684" y="63.881" size="1.778" layer="96"/>
</instance>
<instance part="GND1" gate="1" x="7.62" y="63.5" smashed="yes" rot="R270">
<attribute name="VALUE" x="5.08" y="66.04" size="1.778" layer="96" rot="R270"/>
</instance>
<instance part="GND2" gate="1" x="2.54" y="76.2" smashed="yes" rot="R270">
<attribute name="VALUE" x="0" y="78.74" size="1.778" layer="96" rot="R270"/>
</instance>
<instance part="GND3" gate="1" x="55.88" y="81.28" smashed="yes" rot="R180">
<attribute name="VALUE" x="58.42" y="83.82" size="1.778" layer="96" rot="R180"/>
</instance>
<instance part="GND4" gate="1" x="101.6" y="83.82" smashed="yes" rot="R180">
<attribute name="VALUE" x="104.14" y="86.36" size="1.778" layer="96" rot="R180"/>
</instance>
<instance part="GND5" gate="1" x="134.62" y="86.36" smashed="yes" rot="R180">
<attribute name="VALUE" x="137.16" y="88.9" size="1.778" layer="96" rot="R180"/>
</instance>
<instance part="GND6" gate="1" x="154.94" y="71.12" smashed="yes" rot="R90">
<attribute name="VALUE" x="157.48" y="68.58" size="1.778" layer="96" rot="R90"/>
</instance>
<instance part="R10" gate="G$1" x="152.4" y="76.2" smashed="yes" rot="R90">
<attribute name="NAME" x="148.3614" y="77.47" size="1.778" layer="95" rot="R180"/>
<attribute name="VALUE" x="155.702" y="72.39" size="1.778" layer="96" rot="R90"/>
</instance>
<instance part="P+1" gate="1" x="27.94" y="81.28" smashed="yes" rot="R270">
<attribute name="VALUE" x="25.4" y="83.82" size="1.778" layer="96"/>
</instance>
<instance part="P-1" gate="1" x="25.4" y="63.5" smashed="yes">
<attribute name="VALUE" x="20.32" y="66.04" size="1.778" layer="96" rot="R270"/>
</instance>
<instance part="P+2" gate="1" x="106.68" y="88.9" smashed="yes" rot="R90">
<attribute name="VALUE" x="109.22" y="86.36" size="1.778" layer="96" rot="R180"/>
</instance>
<instance part="P-2" gate="1" x="109.22" y="68.58" smashed="yes">
<attribute name="VALUE" x="104.14" y="71.12" size="1.778" layer="96" rot="R270"/>
</instance>
<instance part="C5" gate="G$1" x="25.4" y="83.82" smashed="yes" rot="R180">
<attribute name="NAME" x="26.416" y="88.519" size="1.778" layer="95" rot="R270"/>
<attribute name="VALUE" x="23.876" y="88.519" size="1.778" layer="96" rot="R180"/>
</instance>
<instance part="C6" gate="G$1" x="27.94" y="66.04" smashed="yes" rot="R90">
<attribute name="NAME" x="32.639" y="65.024" size="1.778" layer="95" rot="R180"/>
<attribute name="VALUE" x="32.639" y="67.564" size="1.778" layer="96" rot="R90"/>
</instance>
<instance part="GND7" gate="1" x="27.94" y="88.9" smashed="yes" rot="R90">
<attribute name="VALUE" x="30.48" y="86.36" size="1.778" layer="96" rot="R90"/>
</instance>
<instance part="GND8" gate="1" x="33.02" y="60.96" smashed="yes">
<attribute name="VALUE" x="30.48" y="58.42" size="1.778" layer="96"/>
</instance>
<instance part="C7" gate="G$1" x="111.76" y="88.9" smashed="yes" rot="R90">
<attribute name="NAME" x="116.459" y="87.884" size="1.778" layer="95" rot="R180"/>
<attribute name="VALUE" x="116.459" y="90.424" size="1.778" layer="96" rot="R90"/>
</instance>
<instance part="C8" gate="G$1" x="114.3" y="71.12" smashed="yes" rot="R270">
<attribute name="NAME" x="117.221" y="69.596" size="1.778" layer="95" rot="R180"/>
<attribute name="VALUE" x="114.681" y="77.216" size="1.778" layer="96" rot="R270"/>
</instance>
<instance part="GND9" gate="1" x="119.38" y="91.44" smashed="yes" rot="R180">
<attribute name="VALUE" x="121.92" y="93.98" size="1.778" layer="96" rot="R180"/>
</instance>
<instance part="GND10" gate="1" x="116.84" y="68.58" smashed="yes">
<attribute name="VALUE" x="114.3" y="66.04" size="1.778" layer="96"/>
</instance>
</instances>
<busses>
</busses>
<nets>
<net name="V+" class="0">
<segment>
<pinref part="IC1" gate="A" pin="V+"/>
<pinref part="P+1" gate="1" pin="V+"/>
<wire x1="25.4" y1="81.28" x2="22.86" y2="81.28" width="0.1524" layer="91"/>
<pinref part="C5" gate="G$1" pin="1"/>
<junction x="25.4" y="81.28"/>
<pinref part="TP6" gate="G$1" pin="TP"/>
<junction x="22.86" y="81.28"/>
</segment>
<segment>
<pinref part="IC2" gate="A" pin="V+"/>
<pinref part="P+2" gate="1" pin="V+"/>
<wire x1="109.22" y1="88.9" x2="109.22" y2="86.36" width="0.1524" layer="91"/>
<pinref part="C7" gate="G$1" pin="1"/>
<junction x="109.22" y="88.9"/>
</segment>
</net>
<net name="V-" class="0">
<segment>
<pinref part="IC1" gate="A" pin="V-"/>
<pinref part="P-1" gate="1" pin="V-"/>
<wire x1="25.4" y1="66.04" x2="22.86" y2="66.04" width="0.1524" layer="91"/>
<pinref part="C6" gate="G$1" pin="1"/>
<junction x="25.4" y="66.04"/>
<pinref part="TP7" gate="G$1" pin="TP"/>
<junction x="22.86" y="66.04"/>
</segment>
<segment>
<pinref part="IC2" gate="A" pin="V-"/>
<pinref part="P-2" gate="1" pin="V-"/>
<pinref part="C8" gate="G$1" pin="2"/>
<junction x="109.22" y="71.12"/>
<junction x="109.22" y="71.12"/>
</segment>
</net>
<net name="GND" class="0">
<segment>
<pinref part="C4" gate="G$1" pin="2"/>
<pinref part="GND1" gate="1" pin="GND"/>
</segment>
<segment>
<pinref part="GND2" gate="1" pin="GND"/>
<pinref part="R1" gate="G$1" pin="1"/>
<pinref part="TP5" gate="G$1" pin="TP"/>
<junction x="5.08" y="76.2"/>
</segment>
<segment>
<pinref part="GND3" gate="1" pin="GND"/>
<pinref part="IC1" gate="B" pin="+IN"/>
</segment>
<segment>
<pinref part="GND4" gate="1" pin="GND"/>
<pinref part="IC2" gate="A" pin="+IN"/>
</segment>
<segment>
<pinref part="GND5" gate="1" pin="GND"/>
<pinref part="IC2" gate="B" pin="+IN"/>
</segment>
<segment>
<pinref part="R10" gate="G$1" pin="1"/>
<pinref part="GND6" gate="1" pin="GND"/>
</segment>
<segment>
<pinref part="C5" gate="G$1" pin="2"/>
<pinref part="GND7" gate="1" pin="GND"/>
</segment>
<segment>
<pinref part="GND8" gate="1" pin="GND"/>
<pinref part="C6" gate="G$1" pin="2"/>
<wire x1="33.02" y1="63.5" x2="33.02" y2="66.04" width="0.1524" layer="91"/>
</segment>
<segment>
<pinref part="C7" gate="G$1" pin="2"/>
<pinref part="GND9" gate="1" pin="GND"/>
<wire x1="119.38" y1="88.9" x2="116.84" y2="88.9" width="0.1524" layer="91"/>
</segment>
<segment>
<pinref part="C8" gate="G$1" pin="1"/>
<pinref part="GND10" gate="1" pin="GND"/>
</segment>
</net>
<net name="N$1" class="0">
<segment>
<pinref part="R1" gate="G$1" pin="2"/>
<pinref part="IC1" gate="A" pin="+IN"/>
<pinref part="R2" gate="G$1" pin="1"/>
<wire x1="15.24" y1="76.2" x2="15.24" y2="91.44" width="0.1524" layer="91"/>
<junction x="15.24" y="76.2"/>
</segment>
</net>
<net name="N$2" class="0">
<segment>
<pinref part="C4" gate="G$1" pin="1"/>
<pinref part="IC1" gate="A" pin="-IN"/>
<wire x1="10.16" y1="71.12" x2="15.24" y2="71.12" width="0.1524" layer="91"/>
<pinref part="R3" gate="G$1" pin="1"/>
<wire x1="15.24" y1="71.12" x2="15.24" y2="58.42" width="0.1524" layer="91"/>
<junction x="15.24" y="71.12"/>
</segment>
</net>
<net name="N$3" class="0">
<segment>
<pinref part="IC1" gate="A" pin="OUT"/>
<pinref part="R4" gate="G$1" pin="1"/>
<wire x1="30.48" y1="73.66" x2="35.56" y2="73.66" width="0.1524" layer="91"/>
<pinref part="R3" gate="G$1" pin="2"/>
<wire x1="35.56" y1="73.66" x2="38.1" y2="73.66" width="0.1524" layer="91"/>
<wire x1="38.1" y1="73.66" x2="40.64" y2="73.66" width="0.1524" layer="91"/>
<wire x1="25.4" y1="58.42" x2="35.56" y2="58.42" width="0.1524" layer="91"/>
<wire x1="35.56" y1="58.42" x2="35.56" y2="73.66" width="0.1524" layer="91"/>
<junction x="35.56" y="73.66"/>
<pinref part="R2" gate="G$1" pin="2"/>
<wire x1="25.4" y1="91.44" x2="35.56" y2="91.44" width="0.1524" layer="91"/>
<wire x1="35.56" y1="91.44" x2="35.56" y2="73.66" width="0.1524" layer="91"/>
<pinref part="TP1" gate="G$1" pin="TP"/>
<junction x="38.1" y="73.66"/>
</segment>
</net>
<net name="N$4" class="0">
<segment>
<pinref part="R4" gate="G$1" pin="2"/>
<pinref part="IC1" gate="B" pin="-IN"/>
<wire x1="50.8" y1="73.66" x2="55.88" y2="73.66" width="0.1524" layer="91"/>
<wire x1="55.88" y1="73.66" x2="55.88" y2="68.58" width="0.1524" layer="91"/>
<junction x="55.88" y="73.66"/>
<pinref part="C1" gate="G$1" pin="1"/>
<wire x1="58.42" y1="68.58" x2="55.88" y2="68.58" width="0.1524" layer="91"/>
<wire x1="55.88" y1="68.58" x2="55.88" y2="63.5" width="0.1524" layer="91"/>
<junction x="55.88" y="68.58"/>
<pinref part="R5" gate="G$1" pin="1"/>
<wire x1="60.96" y1="63.5" x2="55.88" y2="63.5" width="0.1524" layer="91"/>
</segment>
</net>
<net name="N$5" class="0">
<segment>
<pinref part="IC1" gate="B" pin="OUT"/>
<pinref part="C2" gate="G$1" pin="1"/>
<pinref part="C1" gate="G$1" pin="2"/>
<wire x1="71.12" y1="76.2" x2="73.66" y2="76.2" width="0.1524" layer="91"/>
<wire x1="73.66" y1="76.2" x2="78.74" y2="76.2" width="0.1524" layer="91"/>
<wire x1="66.04" y1="68.58" x2="71.12" y2="68.58" width="0.1524" layer="91"/>
<wire x1="71.12" y1="68.58" x2="71.12" y2="76.2" width="0.1524" layer="91"/>
<junction x="71.12" y="76.2"/>
<pinref part="R5" gate="G$1" pin="2"/>
<wire x1="71.12" y1="63.5" x2="71.12" y2="68.58" width="0.1524" layer="91"/>
<junction x="71.12" y="68.58"/>
<pinref part="TP2" gate="G$1" pin="TP"/>
<junction x="73.66" y="76.2"/>
</segment>
</net>
<net name="N$6" class="0">
<segment>
<pinref part="IC2" gate="A" pin="-IN"/>
<pinref part="R6" gate="G$1" pin="2"/>
<pinref part="C3" gate="G$1" pin="1"/>
<wire x1="101.6" y1="76.2" x2="99.06" y2="76.2" width="0.1524" layer="91"/>
<wire x1="101.6" y1="76.2" x2="101.6" y2="63.5" width="0.1524" layer="91"/>
<wire x1="101.6" y1="63.5" x2="104.14" y2="63.5" width="0.1524" layer="91"/>
<junction x="101.6" y="76.2"/>
<pinref part="R7" gate="G$1" pin="1"/>
<wire x1="101.6" y1="63.5" x2="101.6" y2="58.42" width="0.1524" layer="91"/>
<junction x="101.6" y="63.5"/>
</segment>
</net>
<net name="N$7" class="0">
<segment>
<pinref part="R6" gate="G$1" pin="1"/>
<pinref part="C2" gate="G$1" pin="2"/>
<wire x1="88.9" y1="76.2" x2="86.36" y2="76.2" width="0.1524" layer="91"/>
</segment>
</net>
<net name="N$8" class="0">
<segment>
<pinref part="IC2" gate="A" pin="OUT"/>
<pinref part="R8" gate="G$1" pin="1"/>
<wire x1="116.84" y1="78.74" x2="119.38" y2="78.74" width="0.1524" layer="91"/>
<pinref part="C3" gate="G$1" pin="2"/>
<wire x1="119.38" y1="78.74" x2="121.92" y2="78.74" width="0.1524" layer="91"/>
<wire x1="121.92" y1="78.74" x2="124.46" y2="78.74" width="0.1524" layer="91"/>
<wire x1="111.76" y1="63.5" x2="119.38" y2="63.5" width="0.1524" layer="91"/>
<wire x1="119.38" y1="63.5" x2="119.38" y2="78.74" width="0.1524" layer="91"/>
<junction x="119.38" y="78.74"/>
<pinref part="R7" gate="G$1" pin="2"/>
<wire x1="111.76" y1="58.42" x2="119.38" y2="58.42" width="0.1524" layer="91"/>
<wire x1="119.38" y1="58.42" x2="119.38" y2="63.5" width="0.1524" layer="91"/>
<junction x="119.38" y="63.5"/>
<pinref part="TP3" gate="G$1" pin="TP"/>
<junction x="121.92" y="78.74"/>
</segment>
</net>
<net name="N$9" class="0">
<segment>
<pinref part="R8" gate="G$1" pin="2"/>
<pinref part="IC2" gate="B" pin="-IN"/>
<wire x1="134.62" y1="78.74" x2="134.62" y2="71.12" width="0.1524" layer="91"/>
<junction x="134.62" y="78.74"/>
<pinref part="R9" gate="G$1" pin="1"/>
</segment>
</net>
<net name="N$10" class="0">
<segment>
<pinref part="IC2" gate="B" pin="OUT"/>
<pinref part="R10" gate="G$1" pin="2"/>
<wire x1="149.86" y1="81.28" x2="152.4" y2="81.28" width="0.1524" layer="91"/>
<pinref part="TP4" gate="G$1" pin="TP"/>
<junction x="152.4" y="81.28"/>
<pinref part="R9" gate="G$1" pin="2"/>
<wire x1="144.78" y1="71.12" x2="149.86" y2="71.12" width="0.1524" layer="91"/>
<wire x1="149.86" y1="71.12" x2="149.86" y2="81.28" width="0.1524" layer="91"/>
<junction x="149.86" y="81.28"/>
</segment>
</net>
</nets>
</sheet>
</sheets>
</schematic>
</drawing>
<compatibility>
<note version="8.2" severity="warning">
Since Version 8.2, EAGLE supports online libraries. The ids
of those online libraries will not be understood (or retained)
with this version.
</note>
<note version="8.3" severity="warning">
Since Version 8.3, EAGLE supports URNs for individual library
assets (packages, symbols, and devices). The URNs of those assets
will not be understood (or retained) with this version.
</note>
<note version="8.3" severity="warning">
Since Version 8.3, EAGLE supports the association of 3D packages
with devices in libraries, schematics, and board files. Those 3D
packages will not be understood (or retained) with this version.
</note>
</compatibility>
</eagle>
